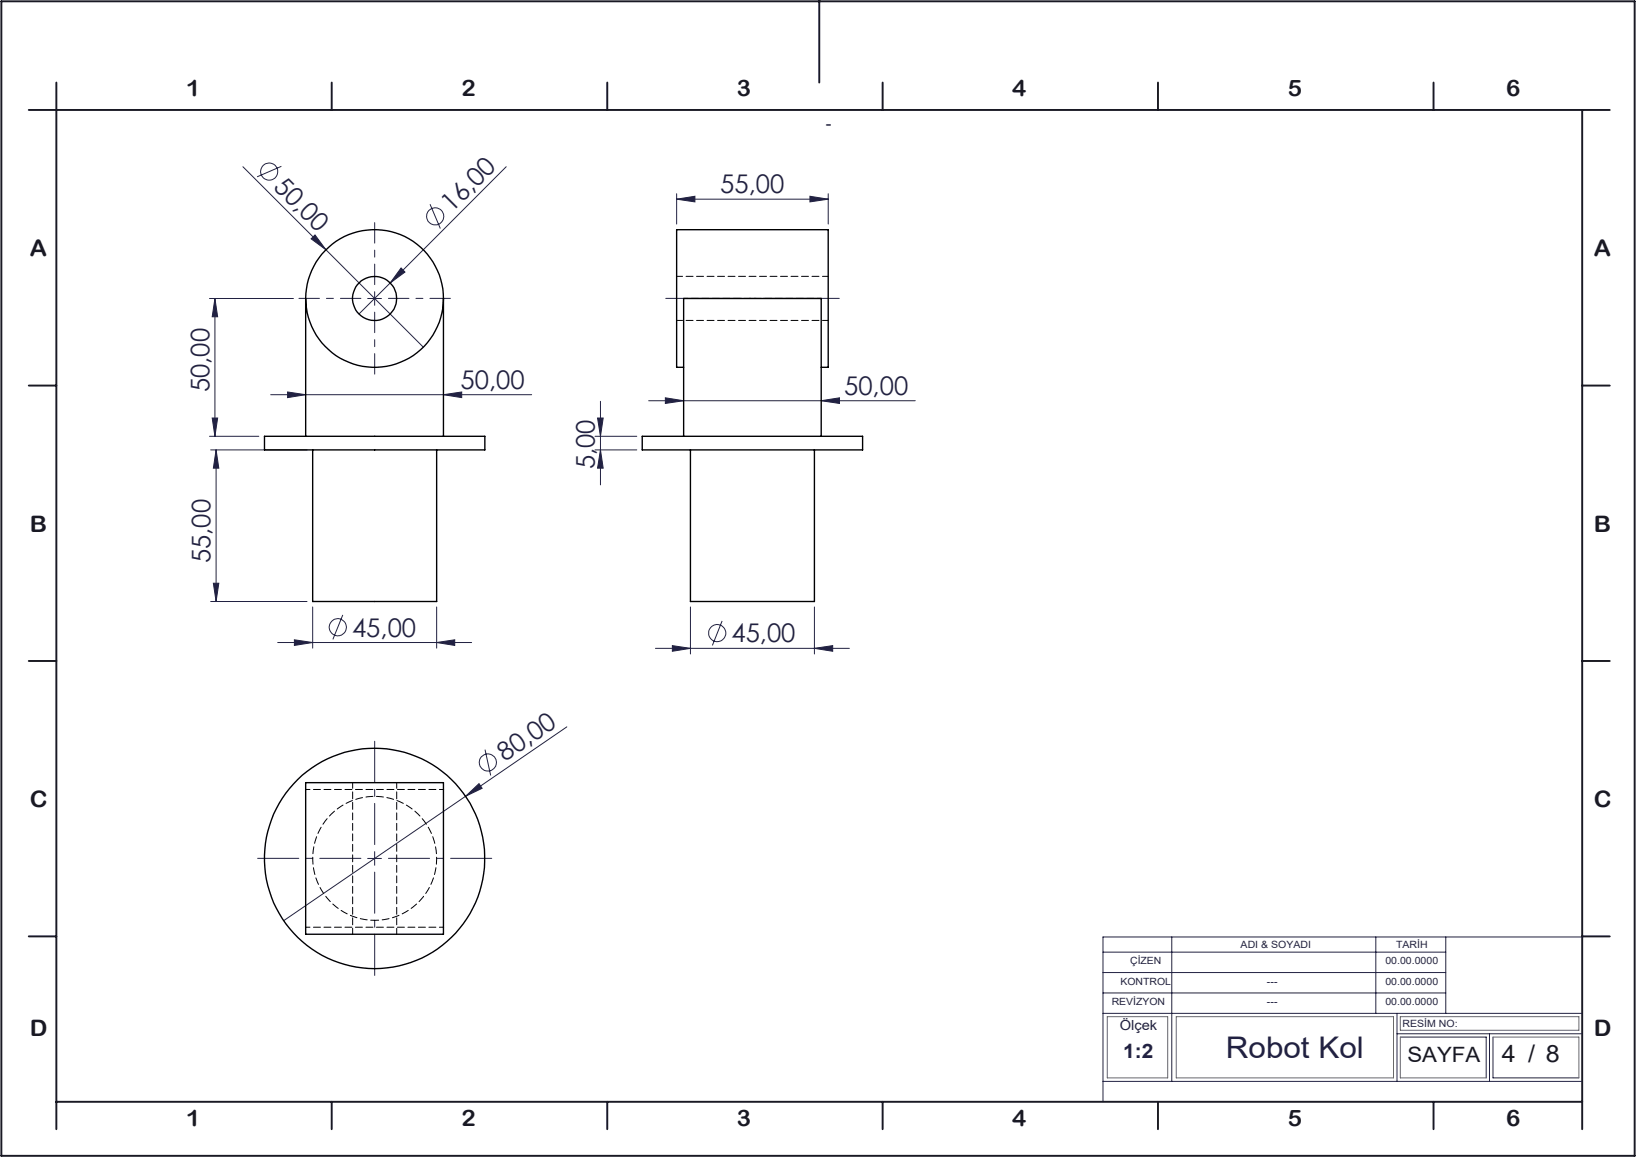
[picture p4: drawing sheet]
<svg xmlns="http://www.w3.org/2000/svg" width="297mm" height="210mm" viewBox="0 0 297 210" stroke-linecap="round" stroke-linejoin="round" font-family="sans-serif">
<g fill="none" stroke="#212142" stroke-width=".18">
<path d="M44.1 30.3l15.1 15M51.1 30.2l-4.4 1.9M78.1 37.1l1.8 4.4M91.9 30.3l-21.1 21.1M122.8 36.2l3.4-.6v1zM122.8 35.2v5.5M122.8 36.2h27.6M147 35.6l3.4 .6-3.4 .4zM150.4 35.2v5.5M38 54.2h15.3M39 54.2v25M39 54.2l.5 3.3h-1z"/>
<path d="M56.5 43.3l.7-.7 2 2.7zM59.2 45.3l17.6 17.7M66.7 54.2h2.6M68 52.9v2.5M70.8 51.4l-5.6 5.6M72.8 48.6l.7 .8-2.7 2zM38 79.2h9M38.5 75.9h1l-.5 3.3zM49.1 71.6h47.4M52.2 71.1l3.3 .5-3.3 .6zM80.5 71.6l3.3-.5v1.1zM108 79.2h7.6"/>
<path d="M108.5 75.9h1l-.5 3.3zM109 72.8v15.2M117.8 72.7h48.4M120.8 72.2l3.3 .5-3.3 .5zM149.1 72.7l3.3-.5v1zM38.2 81.7h17.5M39.2 81.7l.5 3.3h-1zM39.2 81.7v27.5M108 81.7h7.6M109 81.7l.5 3.3h-1zM38.2 109.2h17.5M38.7 105.9h1l-.5 3.3z"/>
<path d="M50.4 116.6h35.2M53.4 116.1l3.4 .5-3.4 .5zM56.8 110.2v7.4M62.2 111.6l-1.8 4.5M79.3 116.6l3.2-.5v1zM79.3 110.2v7.4M119 117.7h35.2M122.1 117.2l3.2 .5-3.2 .5zM125.3 110.2v8.5M131.1 112.7l-1.8 4.4M147.8 117.7l3.4-.5v1zM147.8 110.2v8.5"/>
<path d="M88.1 136.1l1 4.6M102.9 131.9l-18.4 12.6M66.7 155.8h2.6M68 154.6v2.4M84.5 144.5l2.5-2.3 .5 .9zM84.5 144.5l-33 22.6M200.2 176.5h62.3M200.2 172.8h62.3M212.7 170.1v26.2M249.8 170.1v13.8M262.5 170.1v13.8M287.2 170.1h-87v29.9"/>
<path d="M200.2 180.2h62.3M200.2 183.9h87M200.2 196.3h87M253.6 187.6h33.6M253.6 183.9v12.4M254.2 188.2h15.6v7.4M270.4 187.6v8.7M271 188.2v7.4h15.6"/>
<circle cx="48.9" cy="31.2" r="1.56"/>
<circle cx="79" cy="39.3" r="1.57"/>
<circle cx="61.3" cy="113.8" r="1.56"/>
<circle cx="130.2" cy="114.9" r="1.55"/>
<circle cx="88.6" cy="138.4" r="1.56"/>
</g>
<path d="M65.5 54.2h-11.2M68 51.7v-11.3M68 56.7v11.2M70.5 54.2h11.3" fill="none" stroke="#212142" stroke-width=".18" stroke-dasharray="15.2 1.3 1.3 1.3" stroke-dashoffset="11.5"/>
<path d="M120.9 54.2h31.5" fill="none" stroke="#212142" stroke-width=".18" stroke-dasharray="15.2 1.3 1.3 1.3" stroke-dashoffset="1.4"/>
<path d="M65.5 155.8h-18.7M68 153.3v-18.8M68 158.3v18.7M70.5 155.8h18.8" fill="none" stroke="#212142" stroke-width=".18" stroke-dasharray="15.2 1.3 1.3 1.3" stroke-dashoffset="7.8"/>
<g fill="none" stroke="#191924" stroke-width=".35">
<path d="M148.7 0v15M.2 .2h296.6v209.6h-296.6zM5.2 20h287M10.2 15v190M60.2 15v5M110.2 15v5M160.2 15v5M210.2 15v5M260.2 15v5M287.2 20v185M5.2 70h5M287.2 70h5"/>
<path d="M5.2 120h5M287.2 120h5M5.2 170h5M287.2 170h5M10.2 200h277M60.2 200v5M110.2 200v5M160.2 200v5M210.2 200v5M260.2 200v5"/>
</g>
<path d="M201 184.5h11v11.1h-11zM213.5 184.5h39.5v11.1h-39.5zM254.2 184.5h32.4v2.5h-32.4zM254.2 188.2v7.4h15.6M271 188.2h15.6v7.4" fill="none" stroke="#6a6a6a" stroke-width=".18"/>
<g fill="#212142">
<path d="M56.5 43.3l.7-.7 2 2.7z"/>
<path d="M84.5 144.5l2.5-2.3 .5 .9z"/>
<path d="M72.8 48.6l.7 .8-2.7 2z"/>
<path d="M79.3 116.6l3.2-.5v1zM53.4 116.1l3.4 .5-3.4 .5zM80.5 71.6l3.3-.5v1.1zM52.2 71.1l3.3 .5-3.3 .6zM147.8 117.7l3.4-.5v1zM122.1 117.2l3.2 .5-3.2 .5zM147 35.6l3.4 .6-3.4 .4zM122.8 36.2l3.4-.6v1z"/>
<path d="M120.8 72.2l3.3 .5-3.3 .5zM149.1 72.7l3.3-.5v1z"/>
<path d="M38.5 75.9h1l-.5 3.3zM39 54.2l.5 3.3h-1z"/>
<path d="M39.2 81.7l.5 3.3h-1zM38.7 105.9h1l-.5 3.3zM108.5 75.9h1l-.5 3.3zM109 81.7l.5 3.3h-1z"/>
</g>
<g fill="none" stroke="#000" stroke-width=".25">
<path d="M55.5 54.2v25M80.5 54.2v25M48 79.2h40v2.5h-40zM116.6 79.2h40v2.5h-40zM124.1 66.7h-1.3v-25h27.6v25h-1.3M124.1 79.2v-25h25v25M56.8 81.7v27.5h22.5v-27.5M125.3 81.7v27.5h22.5v-27.5M55.5 142.1h25v27.5h-25z"/>
<circle cx="68" cy="54.2" r="12.5"/>
<circle cx="68" cy="54.2" r="4"/>
<circle cx="68" cy="155.8" r="20"/>
</g>
<path d="M149.1 54.2h-25M80.5 143.3h-25M55.5 168.3h25M68 167a11.3 11.3 0 0 0 9.9-16.6 11.3 11.3 0 0 0-19.3-.7 11.3 11.3 0 0 0 8.6 17.3h.8" fill="none" stroke="#000" stroke-width=".18" stroke-dasharray="1.3 .6" stroke-dashoffset=".5"/>
<path d="M122.9 58.2h27.5M150.4 50.2h-27.5M64 142v27.5M72 169.5v-27.5" fill="none" stroke="#000" stroke-width=".18" stroke-dasharray="1.3 .6" stroke-dashoffset=".2"/>
<text font-size="5.4" fill="#212142" x="222.5" y="192">Robot Kol</text>
<g font-size="4.7" fill="#212142">
<text x="49.5" y="34.2" transform="rotate(45 49.5 34.2)">50,00</text>
<text x="130.8" y="35.1">55,00</text>
<text x="82" y="38.6" transform="rotate(-45 82 38.6)">16,00</text>
<text x="38" y="71.2" transform="rotate(-90 38 71.2)">50,00</text>
<text x="83.6" y="70.6">50,00</text>
<text x="153.3" y="71.7">50,00</text>
<text x="108" y="85.2" transform="rotate(-90 108 85.2)">5,00</text>
<text x="38.2" y="102.2" transform="rotate(-90 38.2 102.2)">55,00</text>
<text x="63.9" y="115.5">45,00</text>
<text x="132.8" y="116.6">45,00</text>
<text x="91.7" y="138.3" transform="rotate(-34 91.7 138.3)">80,00</text>
</g>
<text font-size="4.3" fill="#191924" x="272.7" y="192.8">4 / 8</text>
<g font-size="4.1" fill="#191924">
<text x="33.8" y="17.5">1</text>
<text x="83.8" y="17.5">2</text>
<text x="133.8" y="17.5">3</text>
<text x="183.8" y="17.5">4</text>
<text x="233.8" y="17.5">5</text>
<text x="273.4" y="17.5">6</text>
<text x="5.4" y="46.5">A</text>
<text x="289.4" y="46.5">A</text>
<text x="5.4" y="96.5">B</text>
<text x="289.4" y="96.5">B</text>
<text x="5.4" y="146.5">C</text>
<text x="289.4" y="146.5">C</text>
<text x="5.4" y="188.1">D</text>
<text x="289.4" y="188.1">D</text>
<text x="33.8" y="204.4">1</text>
<text x="83.8" y="204.4">2</text>
<text x="133.8" y="204.4">3</text>
<text x="183.8" y="204.4">4</text>
<text x="233.8" y="204.4">5</text>
<text x="273.4" y="204.4">6</text>
</g>
<text font-size="3.8" fill="#191924" x="255.5" y="192.8">SAYFA</text>
<text font-size="3.6" fill="#212142" x="203.9" y="192.1">1:2</text>
<text font-size="2.9" fill="#212142" x="149.9" y="23.4">-</text>
<text font-size="2.5" fill="#212142" x="203.3" y="186.9">Ölçek</text>
<g font-size="1.8" fill="#212142">
<text x="225.2" y="172.1">ADI &amp; SOYADI</text>
<text x="253.4" y="172.1">TARİH</text>
<text x="203.4" y="178.7">KONTROL</text>
<text x="205.2" y="174.9">ÇİZEN</text>
<text x="230" y="178.7">---</text>
<text x="251.5" y="178.7">00.00.0000</text>
<text x="251.5" y="174.9">00.00.0000</text>
<text x="201.8" y="182.4">REVİZYON</text>
<text x="230" y="182.4">---</text>
<text x="251.5" y="182.4">00.00.0000</text>
<text x="254.6" y="186.4">RESİM NO:</text>
</g>
</svg>
